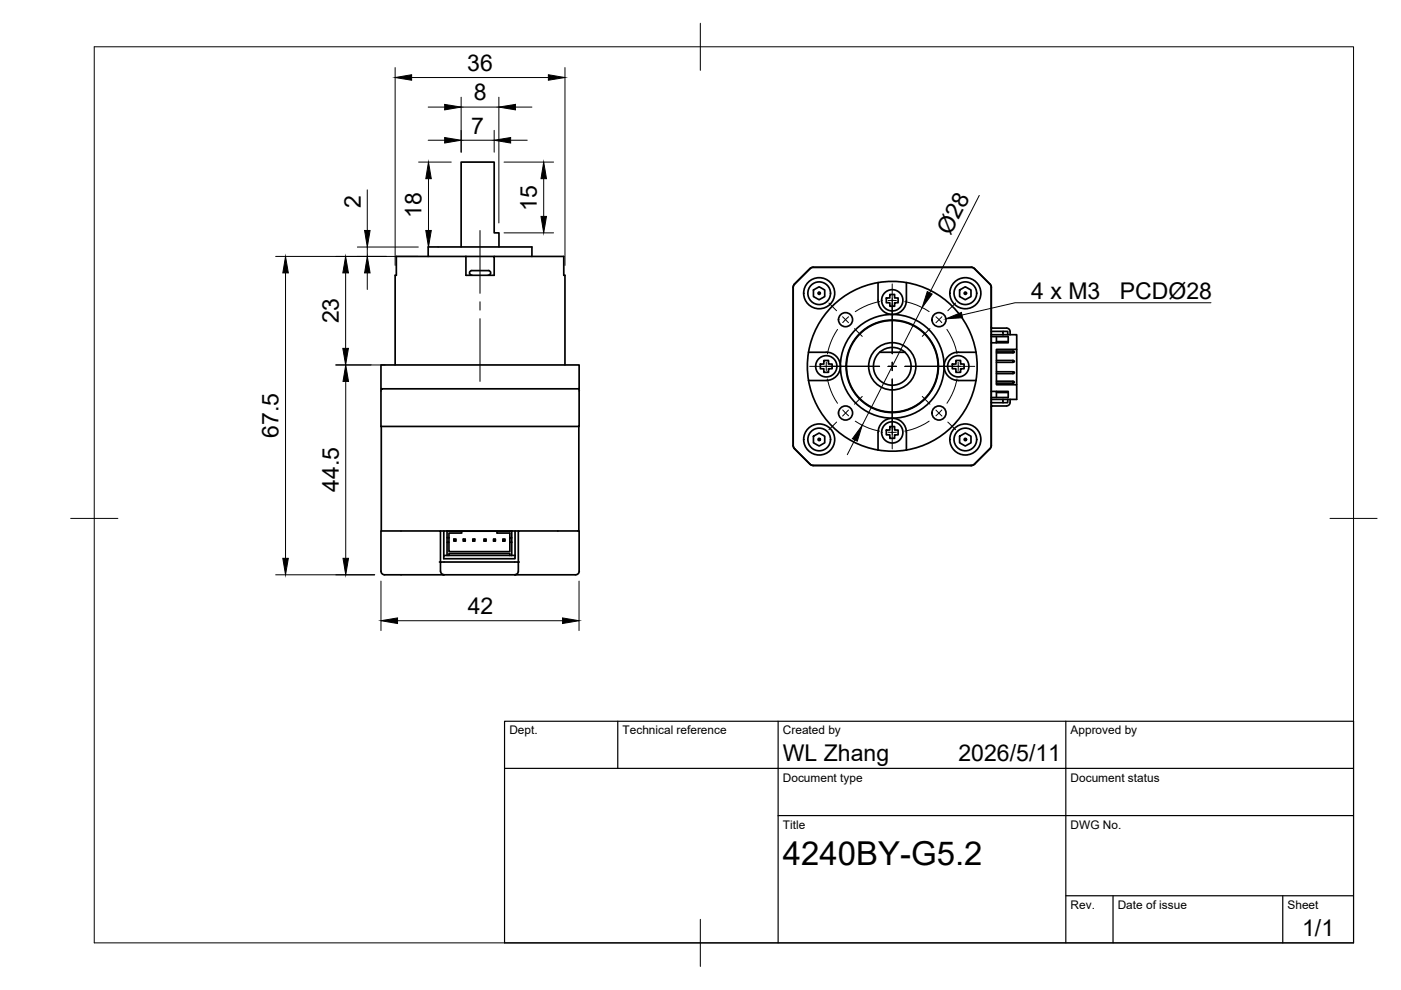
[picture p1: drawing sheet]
<svg xmlns="http://www.w3.org/2000/svg" width="297mm" height="210mm" viewBox="0 0 297 210" stroke-linecap="round" stroke-linejoin="round" font-family="sans-serif">
<!-- layer: Visible -->
<g fill="none" stroke="#000" stroke-width=".36">
<path d="M90.8 54.4v-2h22v2M97.8 52.4v-18h7v15h1v3M98.8 54.4h6v4h-6zM98.8 54.4h-14.8v4h-.2v19M100 58.3a.54 .54 0 0 1-.4-.7 .54 .54 0 0 1 .8-.2h1.8a2.61 2.61 0 0 1 1.8 .2 .5 .5 0 0 1-.5 .7M104.8 54.4h14.7v4h.3v19M171.7 57l.7-.3h33.5l.7 .3M171.7 57l-3.2 3.2-.3 .7M186.2 59.9v3.8M192.2 59.9v3.8a3 3 0 0 1-3 3 3 3 0 0 1-3-3M206.6 57l3.3 3.2M80.8 77.4h42v5h-42z"/>
<path d="M168.2 60.9v33.5M168.5 60.2l3.2-3.2 .6-.3h33.7l.6 .3 3.3 3.2 .3 .6v33.7l-.3 .7-3.3 3.2-.6 .3h-33.7l-.4-.2-3.4-3.3-.3-.7v-33.7zM171.4 74.7a18 18 0 0 0 0 6M171.4 74.7a18 18 0 0 1 30.5-9.8 18 18 0 0 1-9.7 30.5M171.4 74.7h3.8a3 3 0 0 1 3 3 3 3 0 0 1-3 3h-3.8M172.5 61.5l1.2-.7 1.2 .7v1.4l-1.2 .7-1.2-.7zM174.7 76.4h1v.8h.7v1h-.7v.7h-1v-.7h-.8v-1h.8zM186.5 74.7a4 4 0 0 0-.2 5.7 4 4 0 0 0 5.8 0 4 4 0 0 0-.3-5.7M186.5 74.7a4 4 0 0 1 5.3 0zM187.9 63.2h.8v-.8h1v.8h.7v1h-.7v.7h-1v-.7h-.8zM200.2 77.7a2.99 2.99 0 0 0 3 3h3.7M201.9 77.2h.8v-.8h1v.8h.7v1h-.7v.7h-1v-.7h-.8z"/>
<path d="M203.5 61.5l1.2-.7 1.2 .7v1.4l-1.2 .7-1.2-.7zM206.9 74.7h-3.7a2.99 2.99 0 0 0-3 3M209.9 60.2l.3 .7M210.2 69.4l.1 .2h3.1a.75 .75 0 0 1 .8 .7v.7M210.2 70.3h2.5v.7M210.2 71.4h3.6v1.3h-3.6M210.2 60.9v33.5M210.2 71h2.5M211.3 78.8h3.5l.3 .1v.2l-.3 .1v-.4M211.3 74.4h3.5M211.3 79.2h3.5M211.3 76.4h3.5"/>
<path d="M211.3 72.4h2.5M211.3 71.4v1.3M212.7 70.3h1v.7M212.7 71h2.9v3.1h-4.3v7.5h4.3v3.1h-2.9M214.8 74.4v.4h-3.5M214.8 74.4l.3 .1v.2l-.3 .1M214.8 76.4v.4h-3.5M214.8 76.4l.3 .1v.2l-.3 .1M215.6 74.1v7.5M80.8 82.9v7.5h42v-7.5M80.8 90.4v22.2M80.9 82.4l-.1 .5"/>
<path d="M122.7 82.4v.1M122.7 90.4v22.2M122.7 82.5l.1 .4M168.2 94.4l.3 .7 3.2 3.3 .7 .3h33.5l.7-.3 3.3-3.3M171.4 80.7a18 18 0 0 0 14.8 14.7M172.5 92.5l1.2-.7 1.2 .7v1.4l-1.2 .7-1.2-.7zM186.2 91.7v3.7M186.2 91.7a3 3 0 0 1 3-3 3 3 0 0 1 3 3v3.7M187.9 91.2h.8v-.8h1v.8h.7v1h-.7v.7h-1v-.7h-.8zM192.2 95.4a18 18 0 0 1-6 0M203.5 92.5l1.2-.7 1.2 .7v1.4l-1.2 .7-1.2-.7zM210.2 84.7h2.5v.7h-2.5"/>
<path d="M210.2 83h3.6v1.3h-3.6M210.2 94.4l-.3 .7M211.3 81.2h3.5v-.4l.3 .1v.2l-.3 .1M211.3 83.2h2.5M211.3 80.8h3.5M211.3 83v1.3M213.7 84.7v.7h-1M214.2 84.7v.6M214.2 85.3a.79 .79 0 0 1-.8 .8h-3.1l-.1 .2M93.2 119.2h.2v-6.6h-12.6v8.5a.78 .78 0 0 0 .8 .8h40.4a.77 .77 0 0 0 .8-.8v-8.5h-12.9v6.6h.2M93.4 112.6h.7M94.8 112.6h-.7v5.2"/>
<path d="M94.8 117.8h-.7v.7h15.1v-.7M94.8 112.6v5.2M94.8 112.6h13.7M94.8 117.8h14.4M94.8 114h.4M95.2 114v1h-.4M95.2 115v2h12.9v-2M95.2 117.8v-.4h12.9v.4M96.2 114.3h.4v.4h-.4M96.2 114.3l.3 .1M96.2 114.3v.4l.3-.1M96.3 114.4v.2"/>
<path d="M96.6 114.3v.4M97.9 112.6v.4h-2.7v1M98.2 114.3h.4v.4h-.4M98.2 114.3l.3 .1M98.2 114.3v.4l.3-.1M98.3 114.4v.2M98.6 114.3v.4M100.2 114.3v.4h.4v-.4M100.2 114.7h.4M100.3 114.4h.2M100.6 114.3l-.1 .3M100.6 114.3h-.4l.1 .3"/>
<path d="M102.6 114.7v-.4h.4v.4M102.6 114.3h.4M102.7 114.4l-.1 .3M102.7 114.6h.2M102.9 114.4l.1 .3h-.4M104.6 114.7v-.4h.4v.4M104.6 114.3h.4M104.7 114.4l-.1 .3M104.7 114.6h.2M104.9 114.4l.1 .3h-.4M105.4 112.6v.4h2.7v1M106.6 114.7v-.4h.4v.4"/>
<path d="M106.6 114.3h.4M106.7 114.4l-.1 .3M106.7 114.6h.2M106.9 114.4l.1 .3h-.4M108.1 115v-1h.4v1M108.1 115h.4M108.5 112.6h.7v5.2M108.5 112.6v1.4M108.5 115v2.8M109.2 112.6h.7M94.2 121.8a.79 .79 0 0 1-.8-.7v-1.9h16.5v1.9a.75 .75 0 0 1-.8 .7"/>
<circle cx="173.7" cy="62.2" r="2.4"/>
<circle cx="173.7" cy="62.2" r=".24"/>
<circle cx="173.7" cy="62.2" r="3.3"/>
<circle cx="175.2" cy="77.7" r="2.25"/>
<circle cx="179.3" cy="67.8" r="1.49"/>
<circle cx="189.2" cy="77.7" r="11"/>
<circle cx="189.2" cy="77.7" r="9.7"/>
<circle cx="189.2" cy="63.7" r="2.25"/>
<circle cx="189.2" cy="77.7" r="5"/>
<circle cx="189.2" cy="77.7" r="9.8"/>
<circle cx="199.1" cy="67.8" r="1.49"/>
<circle cx="203.2" cy="77.7" r="2.25"/>
<circle cx="204.7" cy="62.2" r="2.4"/>
<circle cx="204.7" cy="62.2" r=".24"/>
<circle cx="204.7" cy="62.2" r="3.3"/>
<circle cx="173.7" cy="93.2" r="2.4"/>
<circle cx="173.7" cy="93.2" r=".24"/>
<circle cx="173.7" cy="93.2" r="3.3"/>
<circle cx="179.3" cy="87.6" r="1.49"/>
<circle cx="189.2" cy="91.7" r="2.25"/>
<circle cx="199.1" cy="87.6" r="1.49"/>
<circle cx="204.7" cy="93.2" r="2.4"/>
<circle cx="204.7" cy="93.2" r=".24"/>
<circle cx="204.7" cy="93.2" r="3.3"/>
</g>
<!-- layer: BORDER -->
<path d="M20 9.9h267v190h-267zM148.5 4.9v10M15 109.9h10M282 109.9h10M148.5 194.9v10" fill="none" stroke="#000" stroke-width=".21"/>
<!-- layer: TITLEBLOCK -->
<path d="M107 152.9h180v47h-180zM131 152.9v10M165 152.9v47M226 152.9v47M107 162.9h180M165 172.9h122M226 189.9h61M236 189.9v10M272 189.9v10" fill="none" stroke="#000" stroke-width=".25"/>
<!-- layer: Smart Centers -->
<g fill="none" stroke="#000" stroke-width=".21">
<path d="M101.8 48.9v13.3M101.8 64v1.8M101.8 67.6v13.3M171.7 77.7h14.8M175.2 76.8v1.8M175.7 64.3l1.7 1.6M177.6 69.8l-1.5 2.8-.7 2.4M178.6 67.2l1.3 1.2M179.9 67.2l-1.2 1.2M181.2 69.7l1.6 1.6M186.5 64l-2.4 .6-2.8 1.5M188.3 63.7h1.8"/>
<path d="M188.3 77.7h1.8M189.2 60.2v14.8M189.2 76.8v1.8M191.8 64l2.4 .6 2.8 1.5M191.9 77.7h14.8M197.2 69.7l-1.7 1.6M198.4 67.2l1.3 1.2M199.7 67.2l-1.3 1.2M200.8 69.8l.5 .9a13.1 13.1 0 0 1 1.6 4.3M202.6 64.3l-1.6 1.6M203.1 76.8v1.8M175.4 80.3l.4 1.5a13.3 13.3 0 0 0 1.8 3.7"/>
<path d="M177.4 89.5l-1.7 1.6M178.7 86.9l1.2 1.3M179.9 86.9l-1.3 1.3M181.3 89.3l.9 .5a13.3 13.3 0 0 0 4.3 1.6M182.8 84l-1.6 1.7M188.3 91.6h1.8M189.2 80.4v14.8M195.5 84l1.7 1.7M197 89.3l-2.8 1.4-2.4 .7M198.4 86.9l1.3 1.3M199.7 86.9l-1.3 1.3M201 89.5l1.6 1.6"/>
<path d="M202.9 80.3l-.1 .5a13.1 13.1 0 0 1-2 4.7"/>
</g>
<!-- layer: FD_Dimensions -->
<g fill="none" stroke="#000" stroke-width=".21">
<path d="M83.8 14.3v42M87.3 16.4h29M119.8 14.3v42M88.8 34.4h6.9M90.8 29.7h3.5M90.8 22.7h3.5M90.8 37.9v11M97.8 20.6v11.7M97.8 29.7h7M97.8 22.7h8M104.8 27.6v4.7M105.8 20.6v26.7"/>
<path d="M106.9 34.4h10.5M108.3 29.7h3.5M109.3 22.7h3.5M115.3 37.9v8M58.4 54.4h30.3M60.5 57.9v60.5M73.3 57.9v16M75.8 52.4h12.9M77.9 40.3v8.6M77.9 52.4v2M77.9 57.9v3.5M92.9 52.4h.1"/>
<path d="M106.9 49.4h10.5M207.6 41.4l-10.5 20.7M71.2 77.4h10.5M195.5 65.2l-12.7 25M73.3 80.9v37.5M181.2 93.3l-1.6 3.1M58.4 121.9h21M80.8 123.2v10.5M84.3 131.6h35M122.8 123.2v10.5"/>
</g>
<g fill="#000" stroke="#000" stroke-width=".21">
<path d="M83.8 16.4l3.5-.6v1.2zM116.3 15.8l3.5 .6-3.5 .6zM90.8 34.4l.6 3.5h-1.1zM94.3 29.2l3.5 .5-3.5 .6zM94.3 22.1l3.5 .6-3.5 .6zM104.8 29.7l3.5-.5v1.1zM105.8 22.7l3.5-.6v1.2zM115.3 34.4l.6 3.5h-1.2zM60.5 54.4l.6 3.5h-1.1zM73.3 54.4l.6 3.5h-1.2zM77.9 54.4l.6 3.5h-1.2zM77.3 48.9h1.2l-.6 3.5z"/>
<path d="M90.3 48.9h1.1l-.6 3.5zM114.7 45.9h1.2l-.6 3.5zM72.7 73.9h1.2l-.6 3.5zM196.6 61.8l1 .5-2.1 2.9zM73.3 77.4l.6 3.5h-1.2zM182.8 90.2l-1 3.3-1.1-.5zM60 118.4h1.1l-.6 3.5zM72.7 118.4h1.2l-.6 3.5zM80.8 131.6l3.5-.6v1.2zM119.3 131l3.5 .6-3.5 .6z"/>
</g>
<!-- layer: Leaders -->
<path d="M200.6 67.6l3.2-1.4 .3 1.2z" fill="#000" stroke="#000" stroke-width=".21"/>
<path d="M256.8 64.2h-41.6l-11.2 2.6" fill="none" stroke="#000" stroke-width=".21"/>
<text font-size="7" x="166" y="183.4">4240BY-G5.2</text>
<g font-size="4.9">
<text x="99.1" y="15">36</text>
<text x="100.4" y="21.2">8</text>
<text x="99.9" y="28.3">7</text>
<text x="76.5" y="44.1" transform="rotate(-90 76.5 44.1)">2</text>
<text x="89.4" y="46.2" transform="rotate(-90 89.4 46.2)">18</text>
<text x="113.8" y="44.8" transform="rotate(-90 113.8 44.8)">15</text>
<text x="201.5" y="50" transform="rotate(-63 201.5 50)">Ø28</text>
<text x="218.7" y="63.5">4 x M3</text>
<text x="237.4" y="63.5">PCDØ28</text>
<text x="71.8" y="68.6" transform="rotate(-90 71.8 68.6)">23</text>
<text x="59.1" y="92.9" transform="rotate(-90 59.1 92.9)">67.5</text>
<text x="71.8" y="104.3" transform="rotate(-90 71.8 104.3)">44.5</text>
<text x="99.2" y="130.2">42</text>
<text x="166" y="161.4">WL Zhang</text>
<text x="203.2" y="161.4">2026/5/11</text>
<text x="276.1" y="198.6">1/1</text>
</g>
<g font-size="2.5">
<text x="108" y="155.7">Dept.</text>
<text x="132" y="155.7">Technical reference</text>
<text x="166" y="155.7">Created by</text>
<text x="227" y="155.7">Approved by</text>
<text x="166" y="165.7">Document type</text>
<text x="227" y="165.7">Document status</text>
<text x="166" y="175.7">Title</text>
<text x="227" y="175.7">DWG No.</text>
<text x="227" y="192.7">Rev.</text>
<text x="237" y="192.7">Date of issue</text>
<text x="273" y="192.7">Sheet</text>
</g>
</svg>
